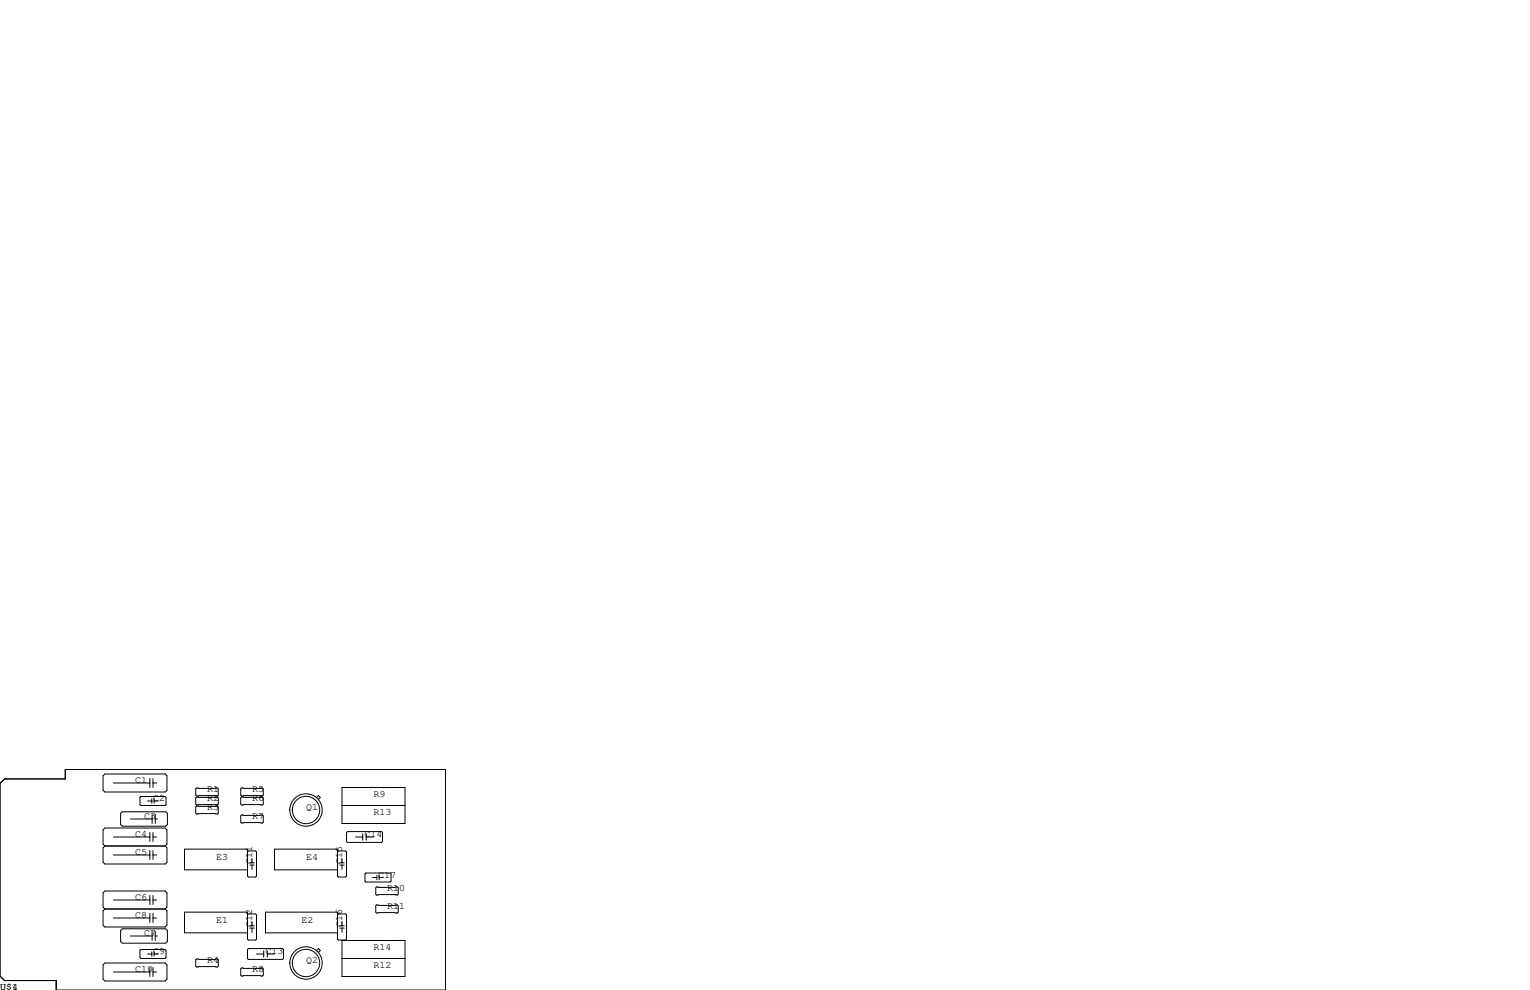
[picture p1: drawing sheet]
<svg xmlns="http://www.w3.org/2000/svg" width="432mm" height="279mm" viewBox="0 0 432 279" stroke-linecap="round" stroke-linejoin="round" font-family="sans-serif">
<g fill="none" stroke="#000" stroke-width=".28">
<path d="M29.1 218.9l.5-.5h17l.5 .5v4.1l-.5 .5h-17l-.5-.5zM42.3 219.7v2.5M43.2 219.7v2.5M0 221.1l1.3-1.3h17.1v-2.6h107.3v62.2h-109.8v-2.7h-14.6l-1.3-1.2zM29.6 238.8l-.5-.5v-4.1l.5-.5h17l.5 .5v4.1l-.5 .5M29.6 238.8l-.5 .5v4l.5 .5h17l.5-.5v-4l-.5-.5M29.6 238.8h17M32 236.2h10.3M32 221h10.3M34.5 229.1h12.2l.5 .5v3.1l-.5 .5h-12.2l-.5-.5v-3.1zM36.8 231.1h6.1M39.5 225l.3-.2h6.8l.3 .2v2.1l-.3 .2h-6.8l-.3-.2z"/>
<path d="M41.7 226.1h1.1M42.3 234.9v2.6M42.8 225.4v1.3M42.9 229.9v2.5M43.2 234.9v2.6M43.2 236.2h1M43.2 221h1M43.5 225.4v1.3M43.5 226.1h1.2M43.8 229.9v2.5M43.8 231.1h.7M55.5 222.4h5.8l.3 .2v1.8l-.3 .3h-5.8l-.3-.3v-1.8z"/>
<path d="M55.5 224.9h5.8l.3 .3v1.7l-.3 .3h-5.8l-.3-.3v-1.7zM55.5 227.5h5.8l.3 .2v1.8l-.3 .2h-5.8l-.3-.2v-1.8zM68.2 230h5.8l.3 .3v1.7l-.3 .3h-5.8l-.3-.3v-1.7zM68.2 222.4h5.8l.3 .2v1.8l-.3 .3h-5.8l-.3-.3v-1.8zM68.2 224.9h5.8l.3 .3v1.7l-.3 .3h-5.8l-.3-.3v-1.7zM89.3 225.1l.6-.6 .5 .6-.5 .5M96.5 227.3h17.8M96.5 222.2h17.8v10.2h-17.8zM98 234.7h9.7l.3 .2v2.6l-.3 .2h-9.7l-.2-.2v-2.6zM100.3 236.2h2.1M102.4 235.3v1.8M103.4 236.2h2"/>
<path d="M103.4 235.3v1.8M29.6 256.5l-.5-.5v-4l.5-.5h17l.5 .5v4l-.5 .5M29.6 256.5l-.5 .5v4.1l.5 .5h17l.5-.5v-4.1l-.5-.5M29.6 256.5h17M32 241.3h10.3M32 259.1h10.3M32 254h10.3M42.3 240v2.6M42.3 252.7v2.6M42.3 257.8v2.5M43.2 240v2.6M43.2 252.7v2.6"/>
<path d="M43.2 257.8v2.5M43.2 241.3h1M43.2 259.1h1M43.2 254h1M69.9 258.2l.2-.3h2l.3 .3v6.8l-.3 .3h-2l-.2-.3v-7.6h-17.8v5.9h17.8M69.9 240.4l.2-.2h2l.3 .2v6.9l-.3 .2h-2l-.2-.2v-7.7h-17.8v5.9h17.8M70.5 244.1h1.3M70.5 243.5h1.3M71.1 242.3v1.2M71.1 244.1v1.3M95.3 258.2l.2-.3h2l.3 .3v6.8l-.3 .3h-2l-.2-.3v-7.6h-20.4v5.9h20.4M95.3 240.4l.2-.2h2l.3 .2v6.9l-.3 .2h-2l-.2-.2v-7.7h-17.8v5.9h17.8"/>
<path d="M95.9 244.1h1.3M95.9 243.5h1.3M96.5 242.3v1.2M96.5 244.1v1.3M103 246.6l.3-.2h6.8l.3 .2v2.1l-.3 .2h-6.8l-.3-.2zM105.2 247.6h1.2M106 250.6l.3-.3h5.8l.3 .3v1.7l-.3 .3h-5.8l-.3-.3zM106 255.7l.3-.3h5.8l.3 .3v1.7l-.3 .3h-5.8l-.3-.3zM106.4 247v1.3M107 247.6h1.2M107 247v1.3M29.1 272.3l.5-.5h17l.5 .5v4.1l-.5 .5h-17l-.5-.5z"/>
<path d="M32 274.3h10.3M34.5 262.1h12.2l.5 .5v3.1l-.5 .5h-12.2l-.5-.5v-3.1zM36.8 264.2h6.1M39.5 268.2l.3-.2h6.8l.3 .2v2.1l-.3 .2h-6.8l-.3-.2zM41.7 269.2h1.1M42.3 273v2.6M42.8 268.6v1.3M42.9 262.9v2.5M43.2 273v2.6M43.2 274.3h1M43.5 268.6v1.3M43.5 269.2h1.2"/>
<path d="M43.8 262.9v2.5M43.8 264.2h.7M55.2 270.9l.3-.3h5.8l.3 .3v1.8l-.3 .2h-5.8l-.3-.2zM67.9 273.4l.3-.2h5.8l.3 .2v1.8l-.3 .3h-5.8l-.3-.3zM69.9 268l.2-.3h9.7l.2 .3v2.5l-.2 .3h-9.7l-.2-.3zM70.5 261.9h1.3M70.5 261.3h1.3M71.1 260.1v1.2M71.1 261.9v1.2M72.4 269.2h2M74.4 268.4v1.7M75.4 269.2h2.1"/>
<path d="M75.4 268.4v1.7M89.3 268.2l.6-.5 .5 .5-.5 .6M95.9 261.9h1.3M95.9 261.3h1.3M96.5 270.5h17.8M96.5 260.1v1.2M96.5 261.9v1.2M96.5 265.4h17.8v10.2h-17.8z"/>
<circle cx="86.4" cy="228.6" r="4.6"/>
<circle cx="86.4" cy="228.6" r="3.9"/>
<circle cx="86.4" cy="271.8" r="3.9"/>
<circle cx="86.4" cy="271.8" r="4.6"/>
</g>
<g font-size="2.8">
<text x="38.1" y="221">C1</text>
<text x="43.2" y="226.1">C2</text>
<text x="58.4" y="223.5">R1</text>
<text x="58.4" y="226.1">R2</text>
<text x="71.1" y="226.1">R6</text>
<text x="71.1" y="223.5">R5</text>
<text x="105.4" y="224.8">R9</text>
<text x="40.6" y="231.1">C3</text>
<text x="58.4" y="228.6">R3</text>
<text x="71.1" y="231.1">R7</text>
<text x="86.4" y="228.6">Q1</text>
<text x="105.4" y="229.9">R13</text>
<text x="38.1" y="236.2">C4</text>
<text x="102.9" y="236.2">C14</text>
<text x="38.1" y="241.3">C5</text>
<text x="61" y="242.6">E3</text>
<text x="71.1" y="243.8" transform="rotate(-90 71.1 243.8)">C11</text>
<text x="86.4" y="242.6">E4</text>
<text x="96.5" y="243.8" transform="rotate(-90 96.5 243.8)">C15</text>
<text x="106.7" y="247.6">C17</text>
<text x="109.2" y="251.5">R10</text>
<text x="38.1" y="254">C6</text>
<text x="109.2" y="256.5">R11</text>
<text x="38.1" y="259.1">C8</text>
<text x="61" y="260.3">E1</text>
<text x="71.1" y="261.6" transform="rotate(-90 71.1 261.6)">C12</text>
<text x="85.1" y="260.3">E2</text>
<text x="96.5" y="261.6" transform="rotate(-90 96.5 261.6)">C16</text>
<text x="40.6" y="264.2">C7</text>
<text x="43.2" y="269.2">C9</text>
<text x="74.9" y="269.2">C13</text>
<text x="105.4" y="268">R14</text>
<text x="38.1" y="274.3">C10</text>
<text x="58.4" y="271.8">R4</text>
<text x="71.1" y="274.3">R8</text>
<text x="86.4" y="271.8">Q2</text>
<text x="105.4" y="273">R12</text>
<text x="0" y="279.4">U$1</text>
<text x="3.4" y="279.4">4</text>
</g>
</svg>
